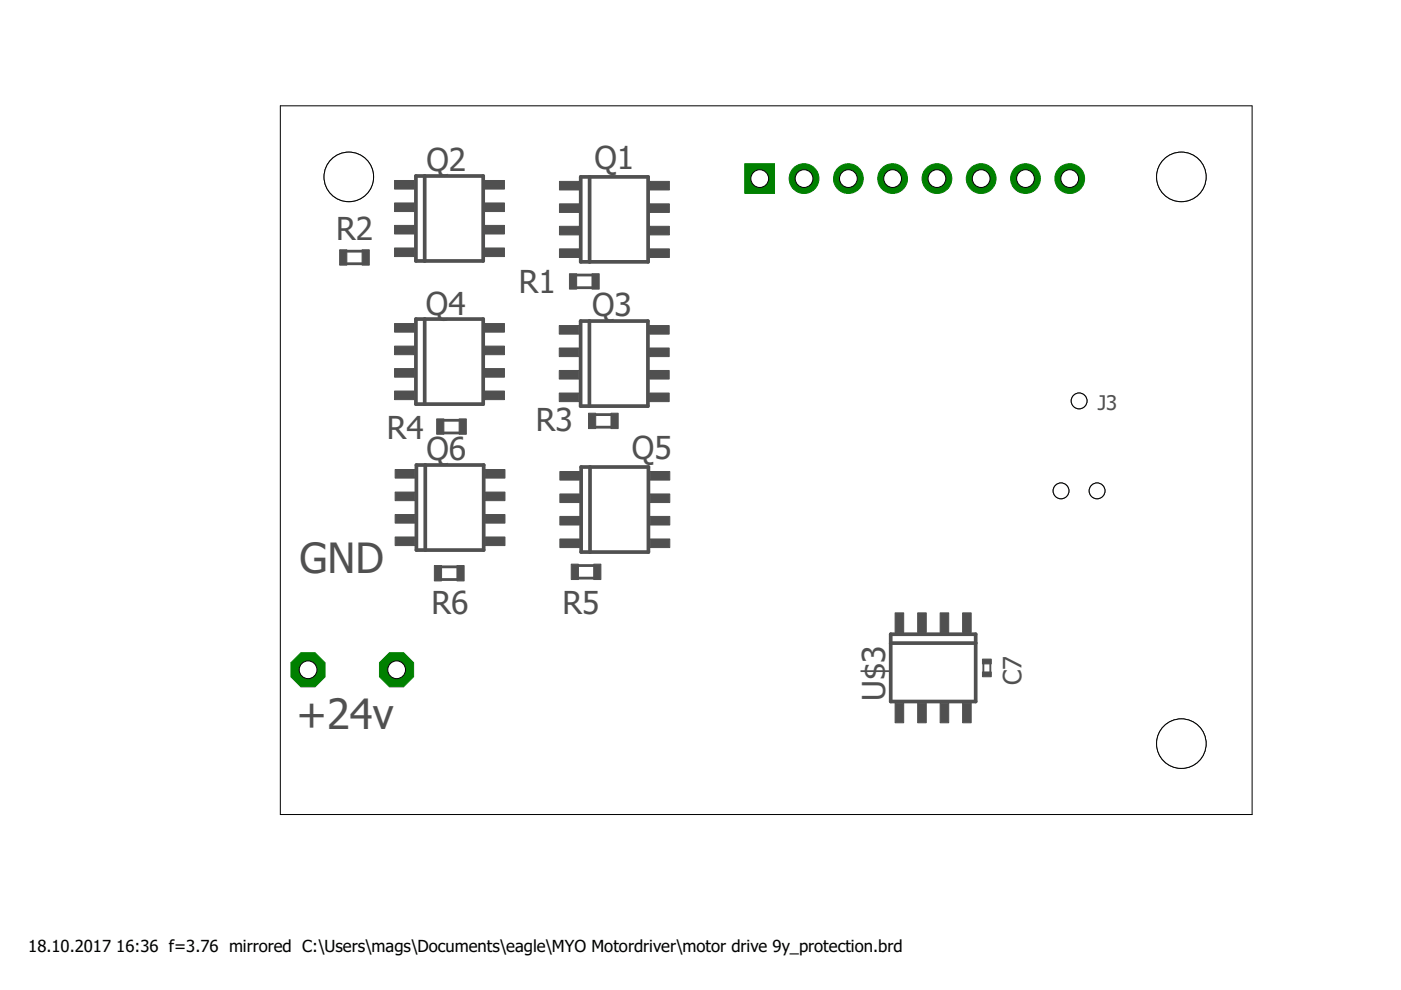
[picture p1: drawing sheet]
<svg xmlns="http://www.w3.org/2000/svg" width="297mm" height="210mm" viewBox="0 0 297 210" stroke-linecap="round" stroke-linejoin="round" font-family="sans-serif">
<path d="M73.5 55.9h3.3M73.5 53.3h3.3M122.3 58.3h3.2M122.3 61h3.2M94.1 89.1h3.2M94.1 91.8h3.2M126.3 87.9h3.2M126.3 90.6h3.2M122.6 119.9h3.3M93.6 120.2h3.3M93.6 122.9h3.3M122.6 122.6h3.3" fill="none" stroke="#505050" stroke-width=".59"/>
<g fill="#505050" stroke="#505050" stroke-width=".21">
<path d="M120.7 58h1.6v3.3h-1.6z"/>
<path d="M125.5 58h1.5v3.3h-1.5z"/>
<path d="M76.8 53h1.5v3.2h-1.5z"/>
<path d="M72 53h1.5v3.2h-1.5z"/>
<path d="M124.8 87.6h1.5v3.3h-1.5z"/>
<path d="M129.5 87.6h1.6v3.3h-1.6z"/>
<path d="M92.6 88.8h1.5v3.3h-1.5z"/>
<path d="M97.3 88.8h1.6v3.3h-1.6z"/>
<path d="M121.1 119.6h1.5v3.3h-1.5z"/>
<path d="M125.9 119.6h1.5v3.3h-1.5z"/>
<path d="M92.1 119.9h1.5v3.3h-1.5z"/>
<path d="M96.9 119.9h1.5v3.3h-1.5z"/>
<path d="M204.1 129.9h1.8v4.2h-1.8z"/>
<path d="M199.3 129.9h1.8v4.2h-1.8z"/>
<path d="M194.6 129.9h1.8v4.2h-1.8z"/>
<path d="M189.8 129.9h1.8v4.2h-1.8z"/>
<path d="M189.8 149.1h1.8v4.1h-1.8z"/>
<path d="M194.6 149.1h1.8v4.1h-1.8z"/>
<path d="M199.3 149.1h1.8v4.1h-1.8z"/>
<path d="M204.1 149.1h1.8v4.1h-1.8z"/>
<path d="M118.6 38.5h4.2v1.8h-4.2z"/>
<path d="M118.6 43.2h4.2v1.8h-4.2z"/>
<path d="M118.6 48h4.2v1.8h-4.2z"/>
<path d="M118.6 52.8h4.2v1.8h-4.2z"/>
<path d="M137.8 52.8h4.1v1.8h-4.1z"/>
<path d="M137.8 48h4.1v1.8h-4.1z"/>
<path d="M137.8 43.2h4.1v1.8h-4.1z"/>
<path d="M137.8 38.5h4.1v1.8h-4.1z"/>
<path d="M83.7 38.3h4.1v1.8h-4.1z"/>
<path d="M83.7 43h4.1v1.9h-4.1z"/>
<path d="M83.7 47.8h4.1v1.8h-4.1z"/>
<path d="M83.7 52.6h4.1v1.8h-4.1z"/>
<path d="M102.8 52.6h4.2v1.8h-4.2z"/>
<path d="M102.8 47.8h4.2v1.8h-4.2z"/>
<path d="M102.8 43h4.2v1.9h-4.2z"/>
<path d="M102.8 38.3h4.2v1.8h-4.2z"/>
<path d="M118.6 69h4.1v1.8h-4.1z"/>
<path d="M118.6 73.8h4.1v1.8h-4.1z"/>
<path d="M118.6 78.5h4.1v1.9h-4.1z"/>
<path d="M118.6 83.3h4.1v1.9h-4.1z"/>
<path d="M137.7 83.3h4.2v1.9h-4.2z"/>
<path d="M137.7 78.5h4.2v1.9h-4.2z"/>
<path d="M137.7 73.8h4.2v1.8h-4.2z"/>
<path d="M137.7 69h4.2v1.8h-4.2z"/>
<path d="M83.7 68.6h4.1v1.8h-4.1z"/>
<path d="M83.7 73.4h4.1v1.8h-4.1z"/>
<path d="M83.7 78.1h4.1v1.9h-4.1z"/>
<path d="M83.7 82.9h4.1v1.8h-4.1z"/>
<path d="M102.8 82.9h4.2v1.8h-4.2z"/>
<path d="M102.8 78.1h4.2v1.9h-4.2z"/>
<path d="M102.8 73.4h4.2v1.8h-4.2z"/>
<path d="M102.8 68.6h4.2v1.8h-4.2z"/>
<path d="M118.7 100h4.2v1.8h-4.2z"/>
<path d="M118.7 104.7h4.2v1.9h-4.2z"/>
<path d="M118.7 109.5h4.2v1.8h-4.2z"/>
<path d="M118.7 114.3h4.2v1.8h-4.2z"/>
<path d="M137.9 114.3h4.1v1.8h-4.1z"/>
<path d="M137.9 109.5h4.1v1.8h-4.1z"/>
<path d="M137.9 104.7h4.1v1.9h-4.1z"/>
<path d="M137.9 100h4.1v1.8h-4.1z"/>
<path d="M83.8 99.5h4.1v1.9h-4.1z"/>
<path d="M83.8 104.3h4.1v1.9h-4.1z"/>
<path d="M83.8 109.1h4.1v1.8h-4.1z"/>
<path d="M83.8 113.9h4.1v1.8h-4.1z"/>
<path d="M102.9 113.9h4.2v1.8h-4.2z"/>
<path d="M102.9 109.1h4.2v1.8h-4.2z"/>
<path d="M102.9 104.3h4.2v1.9h-4.2z"/>
<path d="M102.9 99.5h4.2v1.9h-4.2z"/>
<path d="M208.3 139.7h1.9v1.1h-1.9z"/>
<path d="M208.3 142.5h1.9v1h-1.9z"/>
</g>
<g fill="none" stroke="#505050" stroke-width=".78">
<path d="M88.2 37.3h14.2v18h-14.2zM90 37.3v18M123.1 37.5h14.3v18h-14.3zM125 37.5v18M88.2 67.6h14.2v18.1h-14.2zM90 67.6v18.1M123.1 68.1h14.3v18h-14.3zM125 68.1v18M88.3 98.6h14.3v18h-14.3zM90.2 98.6v18M123.2 99h14.3v18.1h-14.3zM125.1 99v18.1"/>
<path d="M188.8 134.5h18.1v14.2h-18.1zM188.8 136.4h18.1"/>
</g>
<path d="M208.5 140v3.2M210 140v3.2" fill="none" stroke="#505050" stroke-width=".4"/>
<path d="M157.9 34.7h6.3v6.3h-6.3z" fill="#008000" stroke="#008000" stroke-width=".21"/>
<circle cx="161.1" cy="37.9" r="1.88" fill="#fff" stroke="#000" stroke-width=".21"/>
<circle cx="170.5" cy="37.9" r="3.2" fill="#008000" stroke="#008000" stroke-width=".21"/>
<circle cx="170.5" cy="37.9" r="1.88" fill="#fff" stroke="#000" stroke-width=".21"/>
<circle cx="179.9" cy="37.9" r="3.2" fill="#008000" stroke="#008000" stroke-width=".21"/>
<circle cx="179.9" cy="37.9" r="1.88" fill="#fff" stroke="#000" stroke-width=".21"/>
<circle cx="189.3" cy="37.9" r="3.2" fill="#008000" stroke="#008000" stroke-width=".21"/>
<circle cx="189.3" cy="37.9" r="1.88" fill="#fff" stroke="#000" stroke-width=".21"/>
<circle cx="198.6" cy="37.9" r="3.2" fill="#008000" stroke="#008000" stroke-width=".21"/>
<circle cx="198.6" cy="37.9" r="1.88" fill="#fff" stroke="#000" stroke-width=".21"/>
<circle cx="208" cy="37.9" r="3.2" fill="#008000" stroke="#008000" stroke-width=".21"/>
<circle cx="208" cy="37.9" r="1.88" fill="#fff" stroke="#000" stroke-width=".21"/>
<circle cx="217.4" cy="37.9" r="3.2" fill="#008000" stroke="#008000" stroke-width=".21"/>
<circle cx="217.4" cy="37.9" r="1.88" fill="#fff" stroke="#000" stroke-width=".21"/>
<circle cx="226.8" cy="37.9" r="3.2" fill="#008000" stroke="#008000" stroke-width=".21"/>
<circle cx="226.8" cy="37.9" r="1.88" fill="#fff" stroke="#000" stroke-width=".21"/>
<circle cx="65.3" cy="142" r="3.9" fill="#008000" stroke="#008000" stroke-width=".21"/>
<circle cx="65.3" cy="142" r="1.88" fill="#fff" stroke="#000" stroke-width=".21"/>
<circle cx="84.1" cy="142" r="3.9" fill="#008000" stroke="#008000" stroke-width=".21"/>
<circle cx="84.1" cy="142" r="1.88" fill="#fff" stroke="#000" stroke-width=".21"/>
<g fill="none" stroke="#000" stroke-width=".21">
<path d="M265.5 22.4h-206.1v150.3h206.1"/>
<circle cx="250.5" cy="157.7" r="5.2"/>
</g>
<circle cx="250.5" cy="157.7" r="5.2" fill="#fff" stroke="#000" stroke-width=".21"/>
<circle cx="74" cy="37.5" r="5.2" fill="none" stroke="#000" stroke-width=".21"/>
<circle cx="74" cy="37.5" r="5.2" fill="#fff" stroke="#000" stroke-width=".21"/>
<circle cx="250.5" cy="37.5" r="5.2" fill="none" stroke="#000" stroke-width=".21"/>
<circle cx="250.5" cy="37.5" r="5.2" fill="#fff" stroke="#000" stroke-width=".21"/>
<g fill="none" stroke="#000" stroke-width=".21">
<path d="M265.5 22.5v150.2"/>
<circle cx="228.8" cy="85" r="1.67"/>
</g>
<circle cx="228.8" cy="85" r="1.67" fill="#fff" stroke="#000" stroke-width=".21"/>
<circle cx="225" cy="104.1" r="1.67" fill="none" stroke="#000" stroke-width=".21"/>
<circle cx="225" cy="104.1" r="1.67" fill="#fff" stroke="#000" stroke-width=".21"/>
<circle cx="232.6" cy="104.1" r="1.67" fill="none" stroke="#000" stroke-width=".21"/>
<circle cx="232.6" cy="104.1" r="1.67" fill="#fff" stroke="#000" stroke-width=".21"/>
<g font-size="8.9" fill="#505050">
<text x="63.5" y="121.4">GND</text>
<text x="62.9" y="154.6">+24v</text>
</g>
<g font-size="6.7" fill="#505050">
<text x="126" y="35.9">Q1</text>
<text x="90.4" y="36.2">Q2</text>
<text x="71.3" y="51">R2</text>
<text x="110" y="62.2">R1</text>
<text x="90.3" y="66.7">Q4</text>
<text x="125.5" y="67.1">Q3</text>
<text x="82" y="93.1">R4</text>
<text x="113.6" y="91.4">R3</text>
<text x="90.4" y="97.6">Q6</text>
<text x="134" y="97.4">Q5</text>
<text x="91.5" y="130.2">R6</text>
<text x="119.3" y="130.3">R5</text>
<text x="187.7" y="148.6" transform="rotate(-90 187.7 148.6)">U$3</text>
</g>
<text font-size="5.4" fill="#505050" x="216.6" y="145.3" transform="rotate(-90 216.6 145.3)">C7</text>
<text font-size="4.3" fill="#505050" x="232.8" y="87">J3</text>
<g font-size="3.5">
<text x="6" y="201.8">18.10.2017</text>
<text x="24.7" y="201.8">16:36 f=3.76 mirrored C:\Users\mags\Documents\eagle\MYO Motordriver\motor drive 9y_protection.brd</text>
</g>
</svg>
